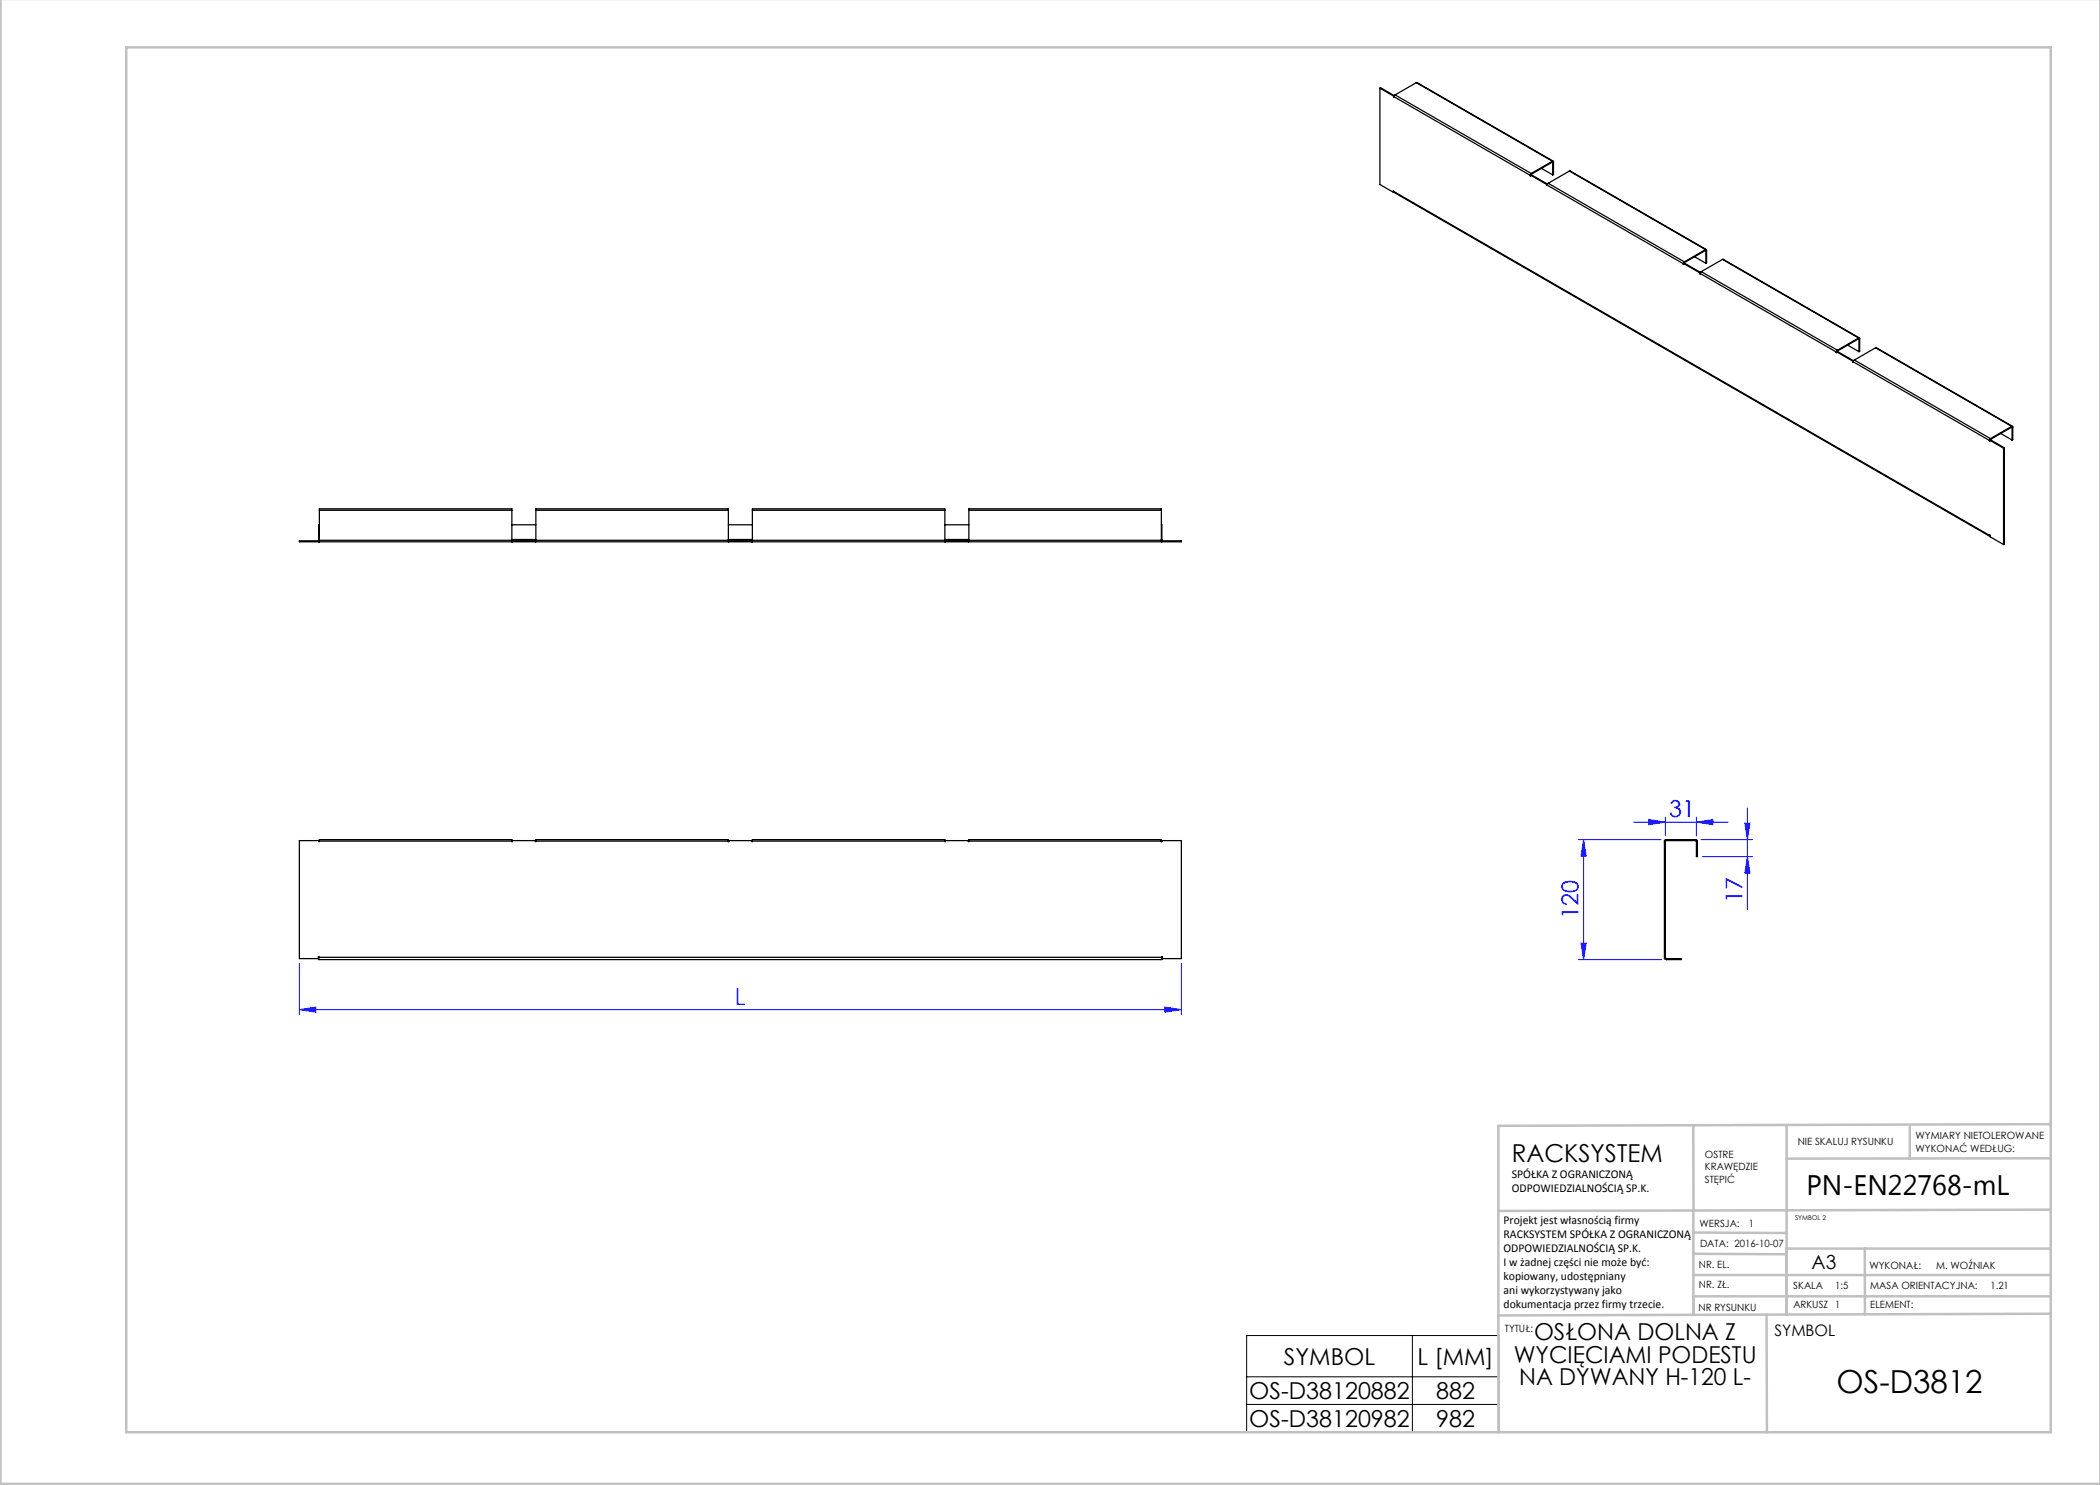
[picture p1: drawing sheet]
<svg xmlns="http://www.w3.org/2000/svg" width="420mm" height="297mm" viewBox="0 0 420 297" stroke-linecap="round" stroke-linejoin="round" font-family="sans-serif">
<g fill="none" stroke="#00f" stroke-width=".2">
<path d="M315.7 167.9h16.5M316.7 167.9v24M316.7 167.9l.5 3.3h-1zM326.7 164.4h18.9M329.8 163.9l3.3 .5-3.3 .5zM333.1 163.4v3.7M339.3 164.4l3.3-.5v1zM339.3 163.4v3.8M340.2 167.9h10.3M340.5 171.3h10M349 164.6h1l-.5 3.3zM349.5 171.3l.5 3.3h-1z"/>
<path d="M349.5 161.6v20.3M59.9 192.7v10.2M236.3 192.7v10.2M315.7 191.9h16.6M316.2 188.6h1l-.5 3.3zM59.9 201.9l3.3-.5v1zM59.9 201.9h176.4M233 201.4l3.3 .5-3.3 .5z"/>
</g>
<path d="M249.3 267.1h50.5v19.3h-50.5zM249.3 275.4h50.5M282.5 267.1v19.3M249.3 280.9h50.5" fill="none" stroke="#000" stroke-width=".2"/>
<g fill="none" stroke="#c0c0c0" stroke-width=".5">
<path d="M.1 -.1v296.9h419.9M25.2 9.5h385v276.9h-385zM338.7 225.2v16.9M357.3 225v37.9M382 225.4v6.3M410.1 224.8l-110.4 .4v61.2M410.1 231.7h-52.8M338.7 259.3h71.5M338.7 255h71.5M338.7 250.8l18.6 .1M338.7 246.5l18.6 .1M338.7 242.1v20.9"/>
<path d="M373 249.7v13.2M410.1 241.9l-110.4 .3M410.2 249.7h-52.9v13.2M353.3 262.9l.1 23.5M410.2 262.7l-110.5 .4"/>
</g>
<g fill="#00f">
<path d="M329.8 163.9l3.3 .5-3.3 .5zM339.3 164.4l3.3-.5v1z"/>
<path d="M349.5 171.3l.5 3.3h-1zM349 164.6h1l-.5 3.3z"/>
<path d="M316.7 167.9l.5 3.3h-1zM316.2 188.6h1l-.5 3.3z"/>
<path d="M59.9 201.9l3.3-.5v1zM233 201.4l3.3 .5-3.3 .5z"/>
</g>
<g fill="none" stroke="#000" stroke-width=".25">
<path d="M276 17.6v19.3l2.7 1.6M276 17.6l2.7 1.6M276 17.6h.1l2.8 1.5-.2 .1M278.7 19.2v.2M278.8 19.3l-.1 .1M278.8 19.3l27.2 15.8M279 19l-.2 .3M279 19l27.2 15.7M283.3 16.5l27.3 15.7M283.3 16.5l-4.3 2.5M283.3 16.5l27.2 15.7M278.7 38.3l.1 .2 121.9 70.4"/>
<path d="M278.7 38.3v-.1v.3M278.7 38.3l119.3 68.8M278.8 38.4l-.1 .1M306 35.1h.1M306 35.1l.1-.1 3.3 1.9M306 35.1l.2-.2 3.3 1.9M306.1 35.1h-.1M306.2 34.7l-.2 .4M306.2 34.9v.1M306.2 34.7v.2M308.3 33.7l2.3 1.3M309.4 36.9v.2"/>
<path d="M309.4 37v.1M309.4 37l27.3 15.7M309.5 36.8l-.1 .1M309.6 36.7l-.2 .3M309.6 36.7l27.3 15.7M310.5 32.2l.2 .2M310.5 32.4l.1 .1M310.5 32.2l-4.3 2.5M310.5 32.4l-4.3 2.5M310.5 32.2v.2M310.6 32.5v2.5M310.7 32.4l-.1 .1"/>
<path d="M310.7 32.4v2.5l-.1 .1M313.9 34.2l27.4 15.7M313.9 34.2l27.2 15.7M313.9 34.2l-4.3 2.5M336.7 52.7v.1M336.7 52.7l3.3 1.9M336.7 52.7l.2-.1 3.2 1.9-.1 .1M336.7 52.7h.1M336.7 52.8h.1M336.9 52.4l-.2 .3M336.9 52.5l-.1 .2M336.9 52.4v.1"/>
<path d="M338.9 51.4l2.3 1.3M340 54.6v.1M340 54.7l27.3 15.7M340 54.7h.1M340.3 54.3l-.3 .4M340.3 54.3l27.2 15.7M341.1 49.9l.2 .1M341.1 50.1h.1M341.1 50.1l-4.2 2.4M341.1 49.9l-4.2 2.5M341.1 49.9v.2M341.2 50.1v2.6"/>
<path d="M341.3 50l-.1 .1M341.3 50v2.6l-.1 .1M344.5 51.9l27.4 15.7M344.5 51.9l27.2 15.7M344.5 51.9l-4.2 2.4M367.3 70.4v.1M367.3 70.4l3.3 1.9M367.3 70.4l.2-.1 3.2 1.9M367.3 70.4h.1M367.3 70.5h.1M367.5 70l-.2 .4M367.5 70.2l-.1 .1"/>
<path d="M367.5 70v.2M369.5 69l2.3 1.3M370.6 72.3v.1M370.7 72.4l27.2 15.7M370.7 72.4h-.1M370.7 72.2l-.1 .1M370.9 72l-.2 .4M370.9 72l27.2 15.7M371.7 67.6l.2 .1M371.7 67.8h.1M371.7 67.6l-4.2 2.4M371.7 67.8l-4.2 2.4"/>
<path d="M371.7 67.6v.2M371.8 67.8v2.5M371.9 67.7l-.1 .1M371.9 67.7v2.6h-.1M375.1 69.6l27.4 15.7M375.1 69.6l-4.2 2.4M375.1 69.6l27.2 15.7M397.9 88.1v.1M398 88l-.1 .2M398 88l2.7 1.6M398 88h.1l2.8 1.6M398 88l-.1 .1"/>
<path d="M398 88.1l-.1 .1M398.1 87.7l-.2 .4M398.1 87.9l-.1 .1M398.1 87.7v.2M400.1 86.7l2.3 1.3M400.7 89.6v19.3M400.9 89.6h-.2M400.9 89.6v19.2l-.2 .1M402.3 85.3l.3 .1M402.3 85.4l.1 .1M402.3 85.4l-4.2 2.5M402.3 85.3l-4.2 2.4"/>
<path d="M402.3 85.3v.1M402.4 85.5v2.5M402.6 85.4l-.2 .1M402.6 85.4v2.5l-.2 .1M63.8 107.9v.5M63.8 107.9h.1M63.9 102.1v-.3h38.5v.3M63.9 108.1v.3M63.9 108.2h-4v.2h176.4v-.2h-4M63.9 105h-.1v2.9M63.9 102.1v6M63.9 108.1h38.5"/>
<path d="M63.9 102.1h38.5M102.4 108.1v.3M102.4 102.1v6M102.4 108.2h4.8M102.4 107.9h4.8M102.4 105h4.8M102.5 108.2v.2M107.1 108.2v.2M107.2 102.1v-.3h38.5v.3M107.2 108.1v.3M107.2 102.1v6M107.2 108.1h38.5"/>
<path d="M107.2 102.1h38.5M145.7 108.1v.3M145.7 102.1v6M145.7 108.2h4.8M145.7 107.9h4.8M145.7 105h4.8M145.8 108.2v.2M150.4 108.2v.2M150.5 102.1v-.3h38.5v.3M150.5 108.1v.3M150.5 102.1v6M150.5 108.1h38.5"/>
<path d="M150.5 102.1h38.5M189 108.1v.3M189 102.1v6M189 108.2h4.8M189 107.9h4.8M189 105h4.8M189.1 108.2v.2M193.7 108.2v.2M193.8 102.1v-.3h38.5v.3M193.8 108.1v.3M193.8 102.1v6M193.8 108.1h38.5"/>
<path d="M193.8 102.1h38.5M232.3 108.1v.3M232.3 102.1v6M232.3 105h.1v2.9M232.3 107.9h.1M232.4 107.9v.5M398 107.1v.2M398 107.1h.1M398 107.1v.3M63.9 168.2v-.3h38.5v.3M63.9 168.2h38.5M63.9 168.2l-.1 .1v-.2h-3.9v23.6h3.8v-.3l.1 .1"/>
<path d="M102.4 168.2h4.8M107.2 168.2v-.3h38.5v.3M107.2 168.2h38.5M145.7 168.2h4.8M150.5 168.2v-.3h38.5v.3M150.5 168.2h38.5M189 168.2h4.8M193.8 168.2v-.3h38.5v.3M193.8 168.2h38.5M232.3 168.2l.1 .1v-.2h3.9v23.6h-3.8v-.3l-.1 .1M332.9 168.1h.2v23.6h-.2zM333.2 167.9l-.3 .2"/>
<path d="M333.2 168.1l-.1 .1M333.2 167.9h6M333.2 168.1h6M333.2 167.9v.2M339.2 167.9l.3 .3M339.2 168.1l.1 .1M339.2 167.9v.2M339.3 168.2h.2M339.3 168.2v3.1h.2v-3.1M63.8 191.5v.4h168.6v-.4M63.8 191.5h168.6M333 191.7l.3 .2"/>
<path d="M333.1 191.5l.2 .2M333.3 191.7h3v.2h-3M333.3 191.7v.2"/>
</g>
<text font-size="6.3" x="367.3" y="278.5">OS-D3812</text>
<text font-size="5.6" x="361.3" y="239.1">PN-EN22768-mL</text>
<text font-size="4.9" x="302.4" y="232.4">RACKSYSTEM</text>
<g font-size="4.7" fill="#00f">
<text x="333.8" y="163.4">31</text>
<text x="315.7" y="183.8" transform="rotate(-90 315.7 183.8)">120</text>
<text x="348.5" y="180.6" transform="rotate(-90 348.5 180.6)">17</text>
<text x="147" y="200.9">L</text>
</g>
<g font-size="4.7">
<text x="306.8" y="268.1">OSŁONA DOLNA Z</text>
<text x="256.8" y="272.9">SYMBOL</text>
<text x="283.5" y="272.9">L [MM]</text>
<text x="302.7" y="272.6">WYCIĘCIAMI PODESTU</text>
<text x="249.9" y="279.8">OS-D38120882</text>
<text x="287.2" y="279.8">882</text>
<text x="303.8" y="277.1">NA DYWANY H-120 L-</text>
<text x="249.9" y="285.3">OS-D38120982</text>
<text x="287.2" y="285.3">982</text>
</g>
<text font-size="3.9" x="362.3" y="253.8">A3</text>
<text font-size="3.2" x="354.9" y="267.2">SYMBOL</text>
<g font-size="2.4">
<text x="302.4" y="235.6">SPÓŁKA Z OGRANICZONĄ</text>
<text x="302.4" y="238.4">ODPOWIEDZIALNOŚCIĄ SP.K.</text>
<text x="300.7" y="244.7">Projekt jest własnością firmy</text>
<text x="300.7" y="247.5">RACKSYSTEM SPÓŁKA Z OGRANICZONĄ</text>
<text x="300.7" y="250.3">ODPOWIEDZIALNOŚCIĄ SP.K.</text>
<text x="300.7" y="253.1">I w żadnej części nie może być:</text>
<text x="300.7" y="256">kopiowany, udostępniany</text>
<text x="300.7" y="258.8">ani wykorzystywany jako</text>
<text x="300.7" y="261.6">dokumentacja przez firmy trzecie.</text>
</g>
<g font-size="2">
<text x="383.1" y="227.9">WYMIARY NIETOLEROWANE</text>
<text x="341" y="231.6">OSTRE</text>
<text x="359.5" y="228.9">NIE SKALUJ RYSUNKU</text>
<text x="383.1" y="230.4">WYKONAĆ WEDŁUG:</text>
<text x="341" y="234.1">KRAWĘDZIE</text>
<text x="341" y="236.6">STĘPIĆ</text>
<text x="339.9" y="245.4">WERSJA:</text>
<text x="349.8" y="245.4">1</text>
<text x="340" y="249.4">DATA: 2016-10-07</text>
<text x="339.8" y="257.6">NR. ZŁ.</text>
<text x="339.8" y="253.5">NR. EL.</text>
<text x="358.7" y="257.7">SKALA</text>
<text x="367" y="257.7">1:5</text>
<text x="373.9" y="253.8">WYKONAŁ:</text>
<text x="374.1" y="257.7">MASA ORIENTACYJNA:</text>
<text x="387.2" y="253.8">M. WOŹNIAK</text>
<text x="398.1" y="257.7">1.21</text>
<text x="339.7" y="262.3">NR RYSUNKU</text>
<text x="358.7" y="261.7">ARKUSZ 1</text>
<text x="374.1" y="261.7">ELEMENT:</text>
<text x="301" y="266.4">TYTUŁ:</text>
</g>
<text font-size="1.3" x="359" y="244">SYMBOL 2</text>
</svg>
